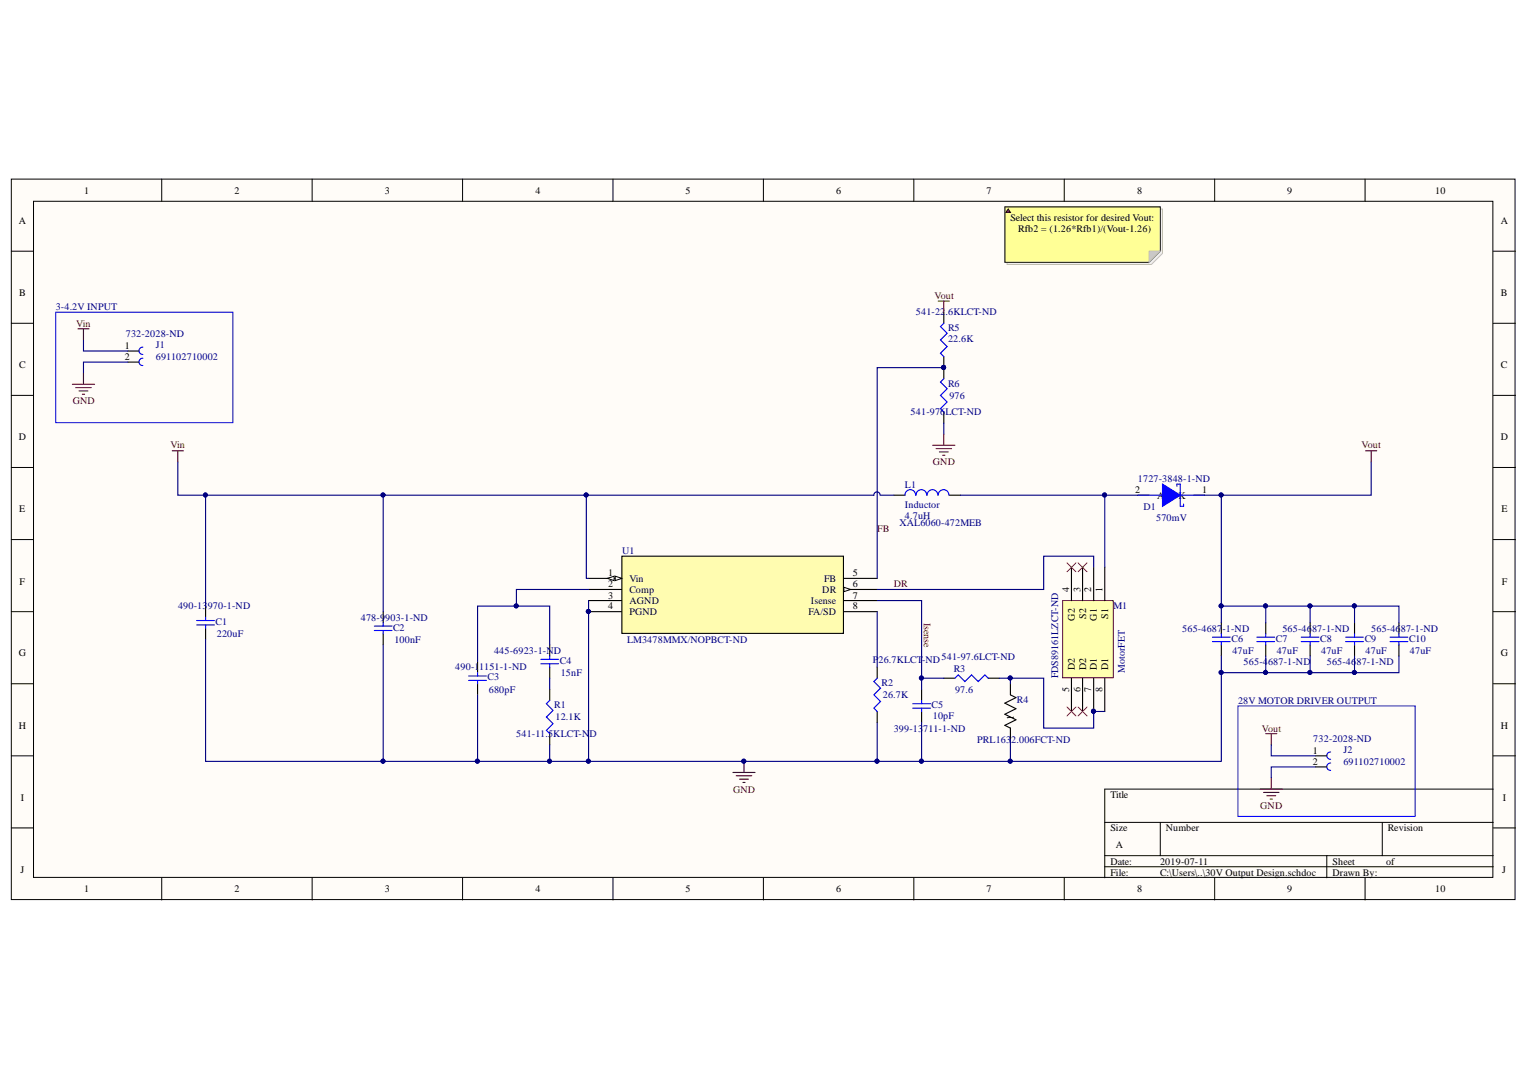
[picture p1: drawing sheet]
# Altium project motorRegulator.PrjPCB
1 sheet, 22 parts. Net scope: global (net labels, ports and power ports of the same name join across sheets).
Board file: motorRegulator.PcbDoc

## Sheet 30V Output Design.schdoc
size 344 x 165 mm; SheetNumber: 1; SheetTotal: 1

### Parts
C1  value 220uF  Supplier Part Number 1: 490-13970-1-ND  [C1206]  (hidden comment: Input cap)
C2  value 100nF  Supplier Part Number 1: 478-9903-1-ND  [1608[0603]]  (hidden comment: bypass cap)
C3  value 680pF  Supplier Part Number 1: 490-11151-1-ND  [0402]  (hidden comment: CL05C681JB5NNNC)
C4  value 15nF  Supplier Part Number 1: 445-6923-1-ND  [1608[0603]]  (hidden comment: Cap Semi)
C5  value 10pF  Supplier Part Number 1: 399-13711-1-ND  [1608[0603]]  (hidden comment: CL21C100JBANNNC)
C6  value 47uF  Supplier Part Number 1: 565-4687-1-ND  [CAP-2 J-lead]  (hidden comment: Cap Semi)
C7  value 47uF  Supplier Part Number 1: 565-4687-1-ND  [CAP-2 J-lead]
C8  value 47uF  Supplier Part Number 1: 565-4687-1-ND  [CAP-2 J-lead]
C9  value 47uF  Supplier Part Number 1: 565-4687-1-ND  [CAP-2 J-lead]
C10  value 47uF  Supplier Part Number 1: 565-4687-1-ND  [CAP-2 J-lead]
D1  value 570mV  Supplier Part Number 1: 1727-3848-1-ND  [SOD323F]  (hidden comment: PMEG6010CEH,115)
J1  691102710002  Supplier Part Number 1: 732-2028-ND  [CON2_SCREW_5.00MM_691102710002]
J2  691102710002  Supplier Part Number 1: 732-2028-ND  [CON2_SCREW_5.00MM_691102710002]
L1  Inductor  value 4.7uH  Supplier Part Number 1: XAL6060-472MEB  [XAL6060-472]
M1  MotorFET  Supplier Part Number 1: FDS89161LZCT-ND  [MotorFETSOIC127P590X175-8N]
R1  value 12.1K  Supplier Part Number 1: 541-11.5KLCT-ND  [RES_CRCW_0402]
R2  value 26.7K  Supplier Part Number 1: P26.7KLCT-ND  [RES_CRCW_0402]  (hidden comment: Rfadj)
R3  value 97.6  Supplier Part Number 1: 541-97.6LCT-ND  [RES_CRCW_0402]  (hidden comment: Rfilt)
R4  Supplier Part Number 1: PRL1632.006FCT-ND  [RES_3216]  (hidden comment: PRL1632-R006-F-T1)
R5  value 22.6K  Supplier Part Number 1: 541-22.6KLCT-ND  [RES_CRCW_0402]  (hidden comment: Rfb1)
R6  value 976  Supplier Part Number 1: 541-976LCT-ND  [RES_CRCW_0402]  (hidden comment: Rfb2)
U1  Supplier Part Number 1: LM3478MMX/NOPBCT-ND  [MUA08A]  (hidden comment: Part Number: LM3478MMX/NOPB)

### Blocks framed on the sheet
3-4.2V INPUT: J1
28V MOTOR DRIVER OUTPUT: J2

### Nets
GND: C1.1 C2.1 C3.1 C5.1 C6.1 C7.1 C8.1 C9.1 C10.1 J1.2 J2.2 R1.1 R2.1 R4.1 R6.1 U1.3(AGND) U1.4(PGND)
Vin: C1.2 C2.2 J1.1 L1.1 U1.1(Vin)
Vout: C6.2 C7.2 C8.2 C9.2 C10.2 D1.1(K) J2.1 R5.2
DR: M1.2(G1) U1.6(DR)
FB: R5.1 R6.2 U1.5(FB)
Isense: C5.2 R3.1 U1.7(Isense)
NetC3_2: C3.2 C4.2 U1.2(Comp)
NetC4_1: C4.1 R1.2
NetD1_2: D1.2(A) L1.2 M1.7(D1) M1.8(D1)
NetM1_1: M1.1(S1) R3.2 R4.2
NetR2_2: R2.2 U1.8(FA/SD)

Not connected (* = marked no-connect by the designer): M1 3(S2)* 4(G2)* 5(D2)* 6(D2)*

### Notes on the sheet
- Select this resistor for desired Vout:
  Rfb2 = (1.26*Rfb1)/(Vout-1.26)
